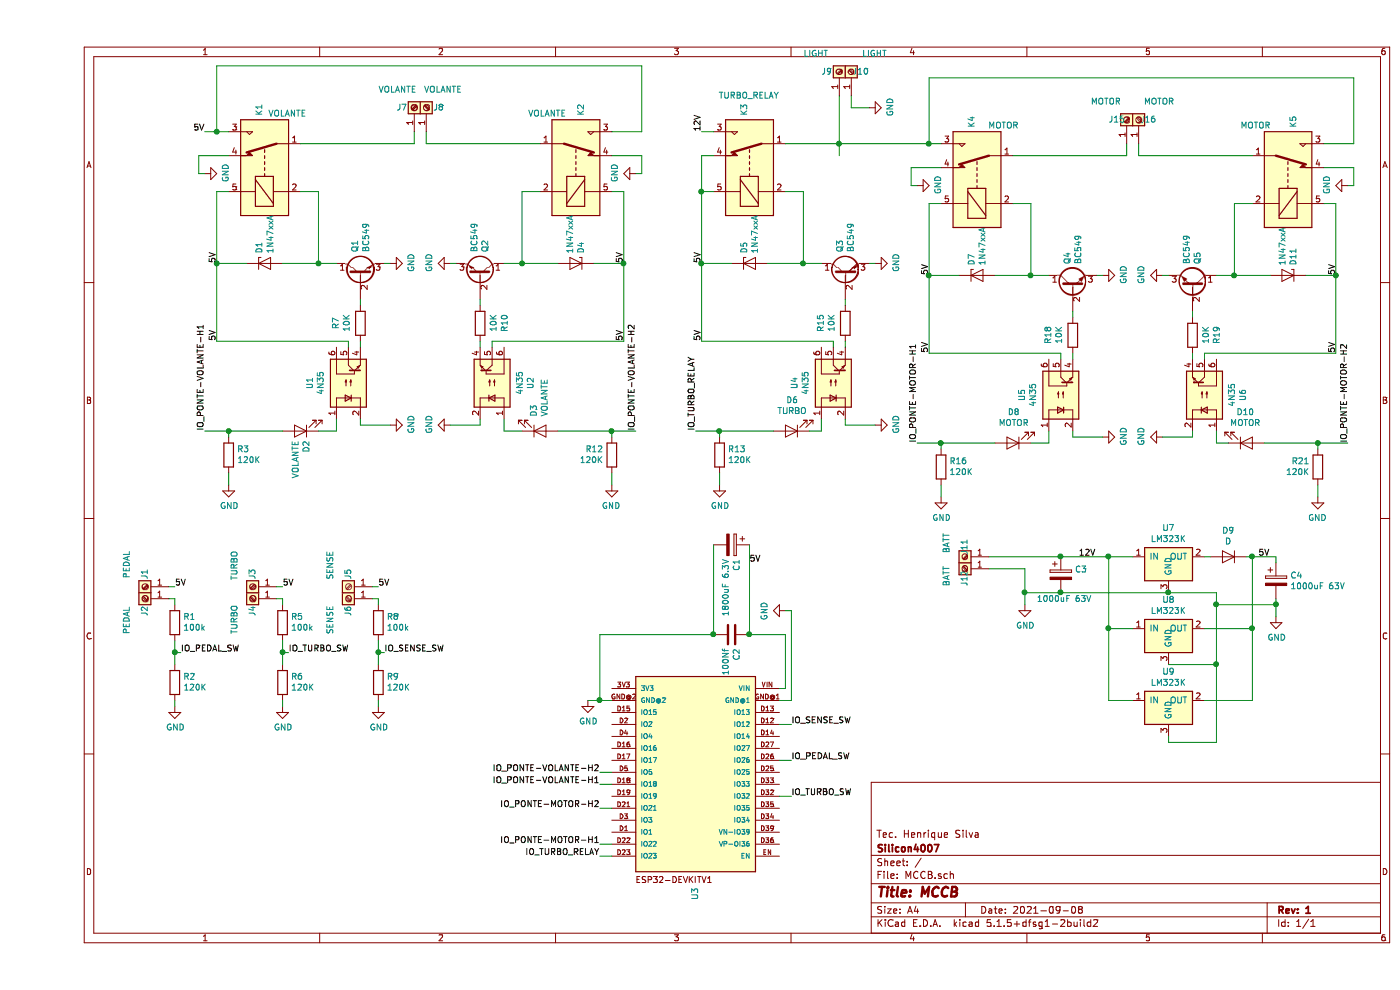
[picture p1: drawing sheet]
EESchema Schematic File Version 4
EELAYER 30 0
EELAYER END
$Descr A4 11693 8268
encoding utf-8
Sheet 1 1
Title "MCCB"
Date "2021-09-08"
Rev "1"
Comp "Silicon4007"
Comment1 "Tec. Henrique Silva"
Comment2 ""
Comment3 ""
Comment4 ""
$EndDescr
Wire Wire Line
	7950 4750 8250 4750
Wire Wire Line
	8250 4750 8250 4950
$Comp
L Device:D D9
U 1 1
P 9950 4650
F 0 "D9" H 9950 4434 50  0000 C CNN
F 1 "D" H 9950 4525 50  0000 C CNN
F 2 "Diode_THT:D_5KPW_P7.62mm_Vertical_KathodeUp" H 9950 4650 50  0001 C CNN
F 3 "~" H 9950 4650 50  0001 C CNN
	1    9950 4650
	-1   0    0    1   
$EndComp
Wire Wire Line
	9750 4650 9800 4650
Text Label 10200 4650 0    50   ~ 0
5V
Wire Wire Line
	8950 5250 9150 5250
Wire Wire Line
	8950 5850 9150 5850
Wire Wire Line
	9750 5250 10150 5250
Wire Wire Line
	9750 5850 10150 5850
Connection ~ 8950 4650
Wire Wire Line
	8950 4650 9150 4650
Text Label 8700 4650 0    50   ~ 0
12V
$Comp
L Relay:G5LE-1 K3
U 1 1
P 5950 1400
F 0 "K3" H 6380 1446 50  0000 L CNN
F 1 "TURBO_RELAY" V 6550 1150 50  0000 L CNN
F 2 "Relay_THT:Relay_SPDT_Omron-G5LE-1" H 6400 1350 50  0001 L CNN
F 3 "http://www.omron.com/ecb/products/pdf/en-g5le.pdf" H 5950 1400 50  0001 C CNN
	1    5950 1400
	0    -1   -1   0   
$EndComp
Wire Wire Line
	6250 1600 6400 1600
Wire Wire Line
	6400 1600 6400 2200
Wire Wire Line
	6400 2200 6100 2200
Wire Wire Line
	5800 2200 5550 2200
Wire Wire Line
	5550 2200 5550 1600
Wire Wire Line
	5550 1600 5650 1600
$Comp
L Diode:1N47xxA D5
U 1 1
P 5950 2200
F 0 "D5" V 5904 2279 50  0000 L CNN
F 1 "1N47xxA" V 5995 2279 50  0000 L CNN
F 2 "Diode_THT:D_DO-41_SOD81_P2.54mm_Vertical_AnodeUp" H 5950 2025 50  0001 C CNN
F 3 "https://www.vishay.com/docs/85816/1n4728a.pdf" H 5950 2200 50  0001 C CNN
	1    5950 2200
	1    0    0    -1  
$EndComp
$Comp
L Isolator:4N35 U4
U 1 1
P 6650 3200
F 0 "U4" H 6650 3525 50  0000 C CNN
F 1 "4N35" H 6650 3434 50  0000 C CNN
F 2 "Package_DIP:DIP-6_W7.62mm" H 6450 3000 50  0001 L CIN
F 3 "https://www.vishay.com/docs/81181/4n35.pdf" H 6650 3200 50  0001 L CNN
	1    6650 3200
	0    -1   -1   0   
$EndComp
Wire Wire Line
	6750 2850 6750 2900
$Comp
L power:GND #PWR020
U 1 1
P 8250 5050
F 0 "#PWR020" H 8250 4800 50  0001 C CNN
F 1 "GND" H 8255 4877 50  0000 C CNN
F 2 "" H 8250 5050 50  0001 C CNN
F 3 "" H 8250 5050 50  0001 C CNN
	1    8250 5050
	1    0    0    -1  
$EndComp
Wire Wire Line
	6750 3500 6750 3550
Wire Wire Line
	6550 3600 6550 3500
$Comp
L Device:LED D6
U 1 1
P 6300 3600
F 0 "D6" H 6293 3345 50  0000 C CNN
F 1 "TURBO" H 6293 3436 50  0000 C CNN
F 2 "LED_THT:LED_D5.0mm" H 6300 3600 50  0001 C CNN
F 3 "~" H 6300 3600 50  0001 C CNN
	1    6300 3600
	-1   0    0    1   
$EndComp
$Comp
L Transistor_BJT:BC549 Q3
U 1 1
P 6750 2300
F 0 "Q3" H 6941 2346 50  0000 L CNN
F 1 "BC549" H 6941 2255 50  0000 L CNN
F 2 "Package_TO_SOT_THT:TO-92_Inline" H 6950 2225 50  0001 L CIN
F 3 "http://www.fairchildsemi.com/ds/BC/BC547.pdf" H 6750 2300 50  0001 L CNN
	1    6750 2300
	0    -1   -1   0   
$EndComp
$Comp
L Device:R R15
U 1 1
P 6750 2700
F 0 "R15" V 6543 2700 50  0000 C CNN
F 1 "10K" V 6634 2700 50  0000 C CNN
F 2 "Resistor_THT:R_Axial_DIN0204_L3.6mm_D1.6mm_P1.90mm_Vertical" V 6680 2700 50  0001 C CNN
F 3 "~" H 6750 2700 50  0001 C CNN
	1    6750 2700
	1    0    0    -1  
$EndComp
Wire Wire Line
	6750 2500 6750 2550
$Comp
L power:GND #PWR016
U 1 1
P 7000 2200
F 0 "#PWR016" H 7000 1950 50  0001 C CNN
F 1 "GND" H 7005 2027 50  0000 C CNN
F 2 "" H 7000 2200 50  0001 C CNN
F 3 "" H 7000 2200 50  0001 C CNN
	1    7000 2200
	0    -1   -1   0   
$EndComp
Wire Wire Line
	7000 2200 6950 2200
$Comp
L power:GND #PWR017
U 1 1
P 7000 3550
F 0 "#PWR017" H 7000 3300 50  0001 C CNN
F 1 "GND" H 7005 3377 50  0000 C CNN
F 2 "" H 7000 3550 50  0001 C CNN
F 3 "" H 7000 3550 50  0001 C CNN
	1    7000 3550
	0    -1   -1   0   
$EndComp
Wire Wire Line
	6750 3550 7000 3550
Wire Wire Line
	6550 2200 6400 2200
Connection ~ 6400 2200
Text Label 5550 2200 1    50   ~ 0
5V
Text Label 5550 2850 1    50   ~ 0
5V
Wire Wire Line
	6650 2900 6650 2850
Wire Wire Line
	6650 2850 5550 2850
Wire Wire Line
	5550 2850 5550 2200
Connection ~ 5550 2200
$Comp
L Device:R R13
U 1 1
P 5700 3800
F 0 "R13" H 5630 3754 50  0000 R CNN
F 1 "120K" H 5630 3845 50  0000 R CNN
F 2 "Resistor_THT:R_Axial_DIN0204_L3.6mm_D1.6mm_P1.90mm_Vertical" V 5630 3800 50  0001 C CNN
F 3 "~" H 5700 3800 50  0001 C CNN
	1    5700 3800
	-1   0    0    1   
$EndComp
$Comp
L power:GND #PWR013
U 1 1
P 5700 4050
F 0 "#PWR013" H 5700 3800 50  0001 C CNN
F 1 "GND" H 5705 3877 50  0000 C CNN
F 2 "" H 5700 4050 50  0001 C CNN
F 3 "" H 5700 4050 50  0001 C CNN
	1    5700 4050
	1    0    0    -1  
$EndComp
Wire Wire Line
	5700 4050 5700 3950
Wire Wire Line
	5700 3650 5700 3600
Text Label 5500 3600 1    50   ~ 0
IO_TURBO_RELAY
Wire Wire Line
	5550 1600 5550 1300
Wire Wire Line
	5550 1300 5650 1300
Connection ~ 5550 1600
Text Label 5550 1100 1    50   ~ 0
12V
Wire Wire Line
	5550 1100 5650 1100
$Comp
L Relay:G5LE-1 K4
U 1 1
P 7850 1500
F 0 "K4" H 8280 1546 50  0000 L CNN
F 1 "MOTOR" V 8300 1150 50  0000 L CNN
F 2 "Relay_THT:Relay_SPDT_Omron-G5LE-1" H 8300 1450 50  0001 L CNN
F 3 "http://www.omron.com/ecb/products/pdf/en-g5le.pdf" H 7850 1500 50  0001 C CNN
	1    7850 1500
	0    -1   -1   0   
$EndComp
Wire Wire Line
	8150 1700 8300 1700
Wire Wire Line
	8300 1700 8300 2300
Wire Wire Line
	8300 2300 8000 2300
Wire Wire Line
	7700 2300 7450 2300
Wire Wire Line
	7450 2300 7450 1700
Wire Wire Line
	7450 1700 7550 1700
$Comp
L Diode:1N47xxA D7
U 1 1
P 7850 2300
F 0 "D7" V 7804 2379 50  0000 L CNN
F 1 "1N47xxA" V 7895 2379 50  0000 L CNN
F 2 "Diode_THT:D_DO-41_SOD81_P2.54mm_Vertical_AnodeUp" H 7850 2125 50  0001 C CNN
F 3 "https://www.vishay.com/docs/85816/1n4728a.pdf" H 7850 2300 50  0001 C CNN
	1    7850 2300
	1    0    0    -1  
$EndComp
$Comp
L Isolator:4N35 U5
U 1 1
P 8550 3300
F 0 "U5" H 8550 3625 50  0000 C CNN
F 1 "4N35" H 8550 3534 50  0000 C CNN
F 2 "Package_DIP:DIP-6_W7.62mm" H 8350 3100 50  0001 L CIN
F 3 "https://www.vishay.com/docs/81181/4n35.pdf" H 8550 3300 50  0001 L CNN
	1    8550 3300
	0    -1   -1   0   
$EndComp
Wire Wire Line
	8650 2950 8650 3000
Wire Wire Line
	8650 3600 8650 3650
Wire Wire Line
	8450 3700 8450 3600
$Comp
L Device:LED D8
U 1 1
P 8150 3700
F 0 "D8" H 8143 3445 50  0000 C CNN
F 1 "MOTOR" H 8143 3536 50  0000 C CNN
F 2 "LED_THT:LED_D5.0mm" H 8150 3700 50  0001 C CNN
F 3 "~" H 8150 3700 50  0001 C CNN
	1    8150 3700
	-1   0    0    1   
$EndComp
$Comp
L Transistor_BJT:BC549 Q4
U 1 1
P 8650 2400
F 0 "Q4" H 8841 2446 50  0000 L CNN
F 1 "BC549" H 8841 2355 50  0000 L CNN
F 2 "Package_TO_SOT_THT:TO-92_Inline" H 8850 2325 50  0001 L CIN
F 3 "http://www.fairchildsemi.com/ds/BC/BC547.pdf" H 8650 2400 50  0001 L CNN
	1    8650 2400
	0    -1   -1   0   
$EndComp
$Comp
L Device:R R18
U 1 1
P 8650 2800
F 0 "R18" V 8443 2800 50  0000 C CNN
F 1 "10K" V 8534 2800 50  0000 C CNN
F 2 "Resistor_THT:R_Axial_DIN0204_L3.6mm_D1.6mm_P1.90mm_Vertical" V 8580 2800 50  0001 C CNN
F 3 "~" H 8650 2800 50  0001 C CNN
	1    8650 2800
	1    0    0    -1  
$EndComp
Wire Wire Line
	8650 2600 8650 2650
$Comp
L power:GND #PWR021
U 1 1
P 8900 2300
F 0 "#PWR021" H 8900 2050 50  0001 C CNN
F 1 "GND" H 8905 2127 50  0000 C CNN
F 2 "" H 8900 2300 50  0001 C CNN
F 3 "" H 8900 2300 50  0001 C CNN
	1    8900 2300
	0    -1   -1   0   
$EndComp
Wire Wire Line
	8900 2300 8850 2300
$Comp
L power:GND #PWR022
U 1 1
P 8900 3650
F 0 "#PWR022" H 8900 3400 50  0001 C CNN
F 1 "GND" H 8905 3477 50  0000 C CNN
F 2 "" H 8900 3650 50  0001 C CNN
F 3 "" H 8900 3650 50  0001 C CNN
	1    8900 3650
	0    -1   -1   0   
$EndComp
Wire Wire Line
	8650 3650 8900 3650
Wire Wire Line
	8450 2300 8300 2300
Connection ~ 8300 2300
Text Label 7450 2300 1    50   ~ 0
5V
Text Label 7450 2950 1    50   ~ 0
5V
Wire Wire Line
	8550 3000 8550 2950
Wire Wire Line
	8550 2950 7450 2950
Wire Wire Line
	7450 2950 7450 2300
Connection ~ 7450 2300
$Comp
L Device:R R16
U 1 1
P 7550 3900
F 0 "R16" H 7480 3854 50  0000 R CNN
F 1 "120K" H 7480 3945 50  0000 R CNN
F 2 "Resistor_THT:R_Axial_DIN0204_L3.6mm_D1.6mm_P1.90mm_Vertical" V 7480 3900 50  0001 C CNN
F 3 "~" H 7550 3900 50  0001 C CNN
	1    7550 3900
	-1   0    0    1   
$EndComp
$Comp
L power:GND #PWR019
U 1 1
P 7550 4150
F 0 "#PWR019" H 7550 3900 50  0001 C CNN
F 1 "GND" H 7555 3977 50  0000 C CNN
F 2 "" H 7550 4150 50  0001 C CNN
F 3 "" H 7550 4150 50  0001 C CNN
	1    7550 4150
	1    0    0    -1  
$EndComp
Wire Wire Line
	7550 4150 7550 4050
Wire Wire Line
	7550 3750 7550 3700
$Comp
L power:GND #PWR018
U 1 1
P 7350 1550
F 0 "#PWR018" H 7350 1300 50  0001 C CNN
F 1 "GND" H 7355 1377 50  0000 C CNN
F 2 "" H 7350 1550 50  0001 C CNN
F 3 "" H 7350 1550 50  0001 C CNN
	1    7350 1550
	0    -1   -1   0   
$EndComp
Wire Wire Line
	7350 1550 7300 1550
Wire Wire Line
	7300 1550 7300 1400
Wire Wire Line
	7300 1400 7550 1400
$Comp
L Relay:G5LE-1 K5
U 1 1
P 10450 1500
F 0 "K5" H 10880 1546 50  0000 L CNN
F 1 "MOTOR" V 10900 1100 50  0000 L CNN
F 2 "Relay_THT:Relay_SPDT_Omron-G5LE-1" H 10900 1450 50  0001 L CNN
F 3 "http://www.omron.com/ecb/products/pdf/en-g5le.pdf" H 10450 1500 50  0001 C CNN
	1    10450 1500
	0    1    -1   0   
$EndComp
Wire Wire Line
	10150 1700 10000 1700
Wire Wire Line
	10000 1700 10000 2300
Wire Wire Line
	10000 2300 10300 2300
Wire Wire Line
	10600 2300 10850 2300
Wire Wire Line
	10850 2300 10850 1700
Wire Wire Line
	10850 1700 10750 1700
$Comp
L Diode:1N47xxA D11
U 1 1
P 10450 2300
F 0 "D11" V 10404 2379 50  0000 L CNN
F 1 "1N47xxA" V 10495 2379 50  0000 L CNN
F 2 "Diode_THT:D_DO-41_SOD81_P2.54mm_Vertical_AnodeUp" H 10450 2125 50  0001 C CNN
F 3 "https://www.vishay.com/docs/85816/1n4728a.pdf" H 10450 2300 50  0001 C CNN
	1    10450 2300
	-1   0    0    -1  
$EndComp
$Comp
L Isolator:4N35 U6
U 1 1
P 9750 3300
F 0 "U6" H 9750 3625 50  0000 C CNN
F 1 "4N35" H 9750 3534 50  0000 C CNN
F 2 "Package_DIP:DIP-6_W7.62mm" H 9550 3100 50  0001 L CIN
F 3 "https://www.vishay.com/docs/81181/4n35.pdf" H 9750 3300 50  0001 L CNN
	1    9750 3300
	0    1    -1   0   
$EndComp
Wire Wire Line
	9650 2950 9650 3000
Wire Wire Line
	9650 3600 9650 3650
Wire Wire Line
	9850 3700 9850 3600
$Comp
L Device:LED D10
U 1 1
P 10100 3700
F 0 "D10" H 10093 3445 50  0000 C CNN
F 1 "MOTOR" H 10093 3536 50  0000 C CNN
F 2 "LED_THT:LED_D5.0mm" H 10100 3700 50  0001 C CNN
F 3 "~" H 10100 3700 50  0001 C CNN
	1    10100 3700
	1    0    0    1   
$EndComp
$Comp
L Transistor_BJT:BC549 Q5
U 1 1
P 9650 2400
F 0 "Q5" H 9841 2446 50  0000 L CNN
F 1 "BC549" H 9841 2355 50  0000 L CNN
F 2 "Package_TO_SOT_THT:TO-92_Inline" H 9850 2325 50  0001 L CIN
F 3 "http://www.fairchildsemi.com/ds/BC/BC547.pdf" H 9650 2400 50  0001 L CNN
	1    9650 2400
	0    1    -1   0   
$EndComp
$Comp
L Device:R R19
U 1 1
P 9650 2800
F 0 "R19" V 9443 2800 50  0000 C CNN
F 1 "10K" V 9534 2800 50  0000 C CNN
F 2 "Resistor_THT:R_Axial_DIN0204_L3.6mm_D1.6mm_P1.90mm_Vertical" V 9580 2800 50  0001 C CNN
F 3 "~" H 9650 2800 50  0001 C CNN
	1    9650 2800
	-1   0    0    -1  
$EndComp
Wire Wire Line
	9650 2600 9650 2650
$Comp
L power:GND #PWR023
U 1 1
P 9400 2300
F 0 "#PWR023" H 9400 2050 50  0001 C CNN
F 1 "GND" H 9405 2127 50  0000 C CNN
F 2 "" H 9400 2300 50  0001 C CNN
F 3 "" H 9400 2300 50  0001 C CNN
	1    9400 2300
	0    1    -1   0   
$EndComp
Wire Wire Line
	9400 2300 9450 2300
Wire Wire Line
	9850 2300 10000 2300
Connection ~ 10000 2300
Text Label 10850 2300 1    50   ~ 0
5V
Text Label 10850 2950 1    50   ~ 0
5V
Wire Wire Line
	9750 3000 9750 2950
Wire Wire Line
	9750 2950 10850 2950
Wire Wire Line
	10850 2950 10850 2300
Connection ~ 10850 2300
$Comp
L Device:R R21
U 1 1
P 10700 3900
F 0 "R21" H 10630 3854 50  0000 R CNN
F 1 "120K" H 10630 3945 50  0000 R CNN
F 2 "Resistor_THT:R_Axial_DIN0204_L3.6mm_D1.6mm_P1.90mm_Vertical" V 10630 3900 50  0001 C CNN
F 3 "~" H 10700 3900 50  0001 C CNN
	1    10700 3900
	1    0    0    1   
$EndComp
$Comp
L power:GND #PWR027
U 1 1
P 10700 4150
F 0 "#PWR027" H 10700 3900 50  0001 C CNN
F 1 "GND" H 10705 3977 50  0000 C CNN
F 2 "" H 10700 4150 50  0001 C CNN
F 3 "" H 10700 4150 50  0001 C CNN
	1    10700 4150
	-1   0    0    -1  
$EndComp
Wire Wire Line
	10700 4150 10700 4050
Wire Wire Line
	10700 3750 10700 3700
$Comp
L power:GND #PWR028
U 1 1
P 10950 1550
F 0 "#PWR028" H 10950 1300 50  0001 C CNN
F 1 "GND" H 10955 1377 50  0000 C CNN
F 2 "" H 10950 1550 50  0001 C CNN
F 3 "" H 10950 1550 50  0001 C CNN
	1    10950 1550
	0    1    -1   0   
$EndComp
Wire Wire Line
	10950 1550 11000 1550
Wire Wire Line
	11000 1550 11000 1400
Wire Wire Line
	11000 1400 10750 1400
Wire Wire Line
	8150 1300 9100 1300
Wire Wire Line
	9100 1300 9100 1200
Wire Wire Line
	9200 1200 9200 1300
Wire Wire Line
	9200 1300 10150 1300
Wire Wire Line
	10750 1200 11000 1200
Wire Wire Line
	11000 1200 11000 650 
Wire Wire Line
	11000 650  7450 650 
Wire Wire Line
	7450 650  7450 1200
Wire Wire Line
	7450 1200 7550 1200
Wire Wire Line
	9650 3650 9400 3650
$Comp
L power:GND #PWR024
U 1 1
P 9400 3650
F 0 "#PWR024" H 9400 3400 50  0001 C CNN
F 1 "GND" H 9405 3477 50  0000 C CNN
F 2 "" H 9400 3650 50  0001 C CNN
F 3 "" H 9400 3650 50  0001 C CNN
	1    9400 3650
	0    1    -1   0   
$EndComp
Wire Wire Line
	7450 1200 6700 1200
Connection ~ 7450 1200
Wire Wire Line
	6700 800  6700 1200
Connection ~ 6700 1200
Wire Wire Line
	6700 1200 6250 1200
$Comp
L power:GND #PWR015
U 1 1
P 6950 900
F 0 "#PWR015" H 6950 650 50  0001 C CNN
F 1 "GND" H 6955 727 50  0000 C CNN
F 2 "" H 6950 900 50  0001 C CNN
F 3 "" H 6950 900 50  0001 C CNN
	1    6950 900 
	0    -1   -1   0   
$EndComp
Wire Wire Line
	6950 900  6800 900 
Wire Wire Line
	6800 900  6800 800 
Text Label 7350 3700 1    50   ~ 0
IO_PONTE-MOTOR-H1
Text Label 10950 3700 1    50   ~ 0
IO_PONTE-MOTOR-H2
$Comp
L Device:CP C3
U 1 1
P 8550 4800
F 0 "C3" H 8668 4846 50  0000 L CNN
F 1 "1000uF 63V" H 8350 4600 50  0000 L CNN
F 2 "Capacitor_THT:CP_Radial_D16.0mm_P7.50mm" H 8588 4650 50  0001 C CNN
F 3 "~" H 8550 4800 50  0001 C CNN
	1    8550 4800
	1    0    0    -1  
$EndComp
Wire Wire Line
	8550 4650 8950 4650
Wire Wire Line
	8550 4950 8250 4950
Connection ~ 8250 4950
Wire Wire Line
	8250 4950 8250 5050
$Comp
L Device:CP C4
U 1 1
P 10350 4850
F 0 "C4" H 10468 4896 50  0000 L CNN
F 1 "1000uF 63V" H 10468 4805 50  0000 L CNN
F 2 "Capacitor_THT:CP_Radial_D16.0mm_P7.50mm" H 10388 4700 50  0001 C CNN
F 3 "~" H 10350 4850 50  0001 C CNN
	1    10350 4850
	1    0    0    -1  
$EndComp
Wire Wire Line
	10100 4650 10150 4650
$Comp
L power:GND #PWR026
U 1 1
P 10350 5150
F 0 "#PWR026" H 10350 4900 50  0001 C CNN
F 1 "GND" H 10355 4977 50  0000 C CNN
F 2 "" H 10350 5150 50  0001 C CNN
F 3 "" H 10350 5150 50  0001 C CNN
	1    10350 5150
	1    0    0    -1  
$EndComp
Wire Wire Line
	10350 5150 10350 5050
Wire Wire Line
	6700 1200 6700 1300
$Comp
L Relay:G5LE-1 K1
U 1 1
P 1900 1400
F 0 "K1" H 2330 1446 50  0000 L CNN
F 1 "VOLANTE" V 2350 1050 50  0000 L CNN
F 2 "Relay_THT:Relay_SPDT_Omron-G5LE-1" H 2350 1350 50  0001 L CNN
F 3 "http://www.omron.com/ecb/products/pdf/en-g5le.pdf" H 1900 1400 50  0001 C CNN
	1    1900 1400
	0    -1   -1   0   
$EndComp
Wire Wire Line
	2200 1600 2350 1600
Wire Wire Line
	2350 1600 2350 2200
Wire Wire Line
	2350 2200 2050 2200
Wire Wire Line
	1750 2200 1500 2200
Wire Wire Line
	1500 2200 1500 1600
Wire Wire Line
	1500 1600 1600 1600
$Comp
L Diode:1N47xxA D1
U 1 1
P 1900 2200
F 0 "D1" V 1854 2279 50  0000 L CNN
F 1 "1N47xxA" V 1945 2279 50  0000 L CNN
F 2 "Diode_THT:D_DO-41_SOD81_P2.54mm_Vertical_AnodeUp" H 1900 2025 50  0001 C CNN
F 3 "https://www.vishay.com/docs/85816/1n4728a.pdf" H 1900 2200 50  0001 C CNN
	1    1900 2200
	1    0    0    -1  
$EndComp
$Comp
L Isolator:4N35 U1
U 1 1
P 2600 3200
F 0 "U1" H 2600 3525 50  0000 C CNN
F 1 "4N35" H 2600 3434 50  0000 C CNN
F 2 "Package_DIP:DIP-6_W7.62mm" H 2400 3000 50  0001 L CIN
F 3 "https://www.vishay.com/docs/81181/4n35.pdf" H 2600 3200 50  0001 L CNN
	1    2600 3200
	0    -1   -1   0   
$EndComp
Wire Wire Line
	2700 2850 2700 2900
Wire Wire Line
	2700 3500 2700 3550
Wire Wire Line
	2500 3600 2500 3500
$Comp
L Device:LED D2
U 1 1
P 2200 3600
F 0 "D2" V 2147 3678 50  0000 L CNN
F 1 "VOLANTE" V 2238 3678 50  0000 L CNN
F 2 "LED_THT:LED_D5.0mm" H 2200 3600 50  0001 C CNN
F 3 "~" H 2200 3600 50  0001 C CNN
	1    2200 3600
	-1   0    0    1   
$EndComp
$Comp
L Transistor_BJT:BC549 Q1
U 1 1
P 2700 2300
F 0 "Q1" H 2891 2346 50  0000 L CNN
F 1 "BC549" H 2891 2255 50  0000 L CNN
F 2 "Package_TO_SOT_THT:TO-92_Inline" H 2900 2225 50  0001 L CIN
F 3 "http://www.fairchildsemi.com/ds/BC/BC547.pdf" H 2700 2300 50  0001 L CNN
	1    2700 2300
	0    -1   -1   0   
$EndComp
$Comp
L Device:R R7
U 1 1
P 2700 2700
F 0 "R7" V 2493 2700 50  0000 C CNN
F 1 "10K" V 2584 2700 50  0000 C CNN
F 2 "Resistor_THT:R_Axial_DIN0204_L3.6mm_D1.6mm_P1.90mm_Vertical" V 2630 2700 50  0001 C CNN
F 3 "~" H 2700 2700 50  0001 C CNN
	1    2700 2700
	1    0    0    -1  
$EndComp
Wire Wire Line
	2700 2500 2700 2550
$Comp
L power:GND #PWR06
U 1 1
P 2950 2200
F 0 "#PWR06" H 2950 1950 50  0001 C CNN
F 1 "GND" H 2955 2027 50  0000 C CNN
F 2 "" H 2950 2200 50  0001 C CNN
F 3 "" H 2950 2200 50  0001 C CNN
	1    2950 2200
	0    -1   -1   0   
$EndComp
Wire Wire Line
	2950 2200 2900 2200
$Comp
L power:GND #PWR07
U 1 1
P 2950 3550
F 0 "#PWR07" H 2950 3300 50  0001 C CNN
F 1 "GND" H 2955 3377 50  0000 C CNN
F 2 "" H 2950 3550 50  0001 C CNN
F 3 "" H 2950 3550 50  0001 C CNN
	1    2950 3550
	0    -1   -1   0   
$EndComp
Wire Wire Line
	2700 3550 2950 3550
Wire Wire Line
	2500 2200 2350 2200
Connection ~ 2350 2200
Text Label 1500 2200 1    50   ~ 0
5V
Text Label 1500 2850 1    50   ~ 0
5V
Wire Wire Line
	2600 2900 2600 2850
Wire Wire Line
	2600 2850 1500 2850
Wire Wire Line
	1500 2850 1500 2200
Connection ~ 1500 2200
$Comp
L Device:R R3
U 1 1
P 1600 3800
F 0 "R3" H 1530 3754 50  0000 R CNN
F 1 "120K" H 1530 3845 50  0000 R CNN
F 2 "Resistor_THT:R_Axial_DIN0204_L3.6mm_D1.6mm_P1.90mm_Vertical" V 1530 3800 50  0001 C CNN
F 3 "~" H 1600 3800 50  0001 C CNN
	1    1600 3800
	-1   0    0    1   
$EndComp
$Comp
L power:GND #PWR03
U 1 1
P 1600 4050
F 0 "#PWR03" H 1600 3800 50  0001 C CNN
F 1 "GND" H 1605 3877 50  0000 C CNN
F 2 "" H 1600 4050 50  0001 C CNN
F 3 "" H 1600 4050 50  0001 C CNN
	1    1600 4050
	1    0    0    -1  
$EndComp
Wire Wire Line
	1600 4050 1600 3950
Wire Wire Line
	1600 3650 1600 3600
$Comp
L power:GND #PWR02
U 1 1
P 1400 1450
F 0 "#PWR02" H 1400 1200 50  0001 C CNN
F 1 "GND" H 1405 1277 50  0000 C CNN
F 2 "" H 1400 1450 50  0001 C CNN
F 3 "" H 1400 1450 50  0001 C CNN
	1    1400 1450
	0    -1   -1   0   
$EndComp
Wire Wire Line
	1400 1450 1350 1450
Wire Wire Line
	1350 1450 1350 1300
Wire Wire Line
	1350 1300 1600 1300
$Comp
L Relay:G5LE-1 K2
U 1 1
P 4500 1400
F 0 "K2" H 4930 1446 50  0000 L CNN
F 1 "VOLANTE" V 4950 1000 50  0000 L CNN
F 2 "Relay_THT:Relay_SPDT_Omron-G5LE-1" H 4950 1350 50  0001 L CNN
F 3 "http://www.omron.com/ecb/products/pdf/en-g5le.pdf" H 4500 1400 50  0001 C CNN
	1    4500 1400
	0    1    -1   0   
$EndComp
Wire Wire Line
	4200 1600 4050 1600
Wire Wire Line
	4050 1600 4050 2200
Wire Wire Line
	4050 2200 4350 2200
Wire Wire Line
	4650 2200 4900 2200
Wire Wire Line
	4900 2200 4900 1600
Wire Wire Line
	4900 1600 4800 1600
$Comp
L Diode:1N47xxA D4
U 1 1
P 4500 2200
F 0 "D4" V 4454 2279 50  0000 L CNN
F 1 "1N47xxA" V 4545 2279 50  0000 L CNN
F 2 "Diode_THT:D_DO-41_SOD81_P2.54mm_Vertical_AnodeUp" H 4500 2025 50  0001 C CNN
F 3 "https://www.vishay.com/docs/85816/1n4728a.pdf" H 4500 2200 50  0001 C CNN
	1    4500 2200
	-1   0    0    -1  
$EndComp
$Comp
L Isolator:4N35 U2
U 1 1
P 3800 3200
F 0 "U2" H 3800 3525 50  0000 C CNN
F 1 "4N35" H 3800 3434 50  0000 C CNN
F 2 "Package_DIP:DIP-6_W7.62mm" H 3600 3000 50  0001 L CIN
F 3 "https://www.vishay.com/docs/81181/4n35.pdf" H 3800 3200 50  0001 L CNN
	1    3800 3200
	0    1    -1   0   
$EndComp
Wire Wire Line
	3700 2850 3700 2900
Wire Wire Line
	3700 3500 3700 3550
Wire Wire Line
	3900 3600 3900 3500
$Comp
L Device:LED D3
U 1 1
P 4200 3600
F 0 "D3" V 4147 3483 50  0000 R CNN
F 1 "VOLANTE" V 4238 3483 50  0000 R CNN
F 2 "LED_THT:LED_D5.0mm" H 4200 3600 50  0001 C CNN
F 3 "~" H 4200 3600 50  0001 C CNN
	1    4200 3600
	1    0    0    1   
$EndComp
$Comp
L Transistor_BJT:BC549 Q2
U 1 1
P 3700 2300
F 0 "Q2" H 3891 2346 50  0000 L CNN
F 1 "BC549" H 3891 2255 50  0000 L CNN
F 2 "Package_TO_SOT_THT:TO-92_Inline" H 3900 2225 50  0001 L CIN
F 3 "http://www.fairchildsemi.com/ds/BC/BC547.pdf" H 3700 2300 50  0001 L CNN
	1    3700 2300
	0    1    -1   0   
$EndComp
$Comp
L Device:R R10
U 1 1
P 3700 2700
F 0 "R10" V 3493 2700 50  0000 C CNN
F 1 "10K" V 3584 2700 50  0000 C CNN
F 2 "Resistor_THT:R_Axial_DIN0204_L3.6mm_D1.6mm_P1.90mm_Vertical" V 3630 2700 50  0001 C CNN
F 3 "~" H 3700 2700 50  0001 C CNN
	1    3700 2700
	-1   0    0    -1  
$EndComp
Wire Wire Line
	3700 2500 3700 2550
$Comp
L power:GND #PWR08
U 1 1
P 3450 2200
F 0 "#PWR08" H 3450 1950 50  0001 C CNN
F 1 "GND" H 3455 2027 50  0000 C CNN
F 2 "" H 3450 2200 50  0001 C CNN
F 3 "" H 3450 2200 50  0001 C CNN
	1    3450 2200
	0    1    -1   0   
$EndComp
Wire Wire Line
	3450 2200 3500 2200
Wire Wire Line
	3900 2200 4050 2200
Connection ~ 4050 2200
Text Label 4900 2200 1    50   ~ 0
5V
Text Label 4900 2850 1    50   ~ 0
5V
Wire Wire Line
	3800 2900 3800 2850
Wire Wire Line
	3800 2850 4900 2850
Wire Wire Line
	4900 2850 4900 2200
Connection ~ 4900 2200
$Comp
L Device:R R12
U 1 1
P 4800 3800
F 0 "R12" H 4730 3754 50  0000 R CNN
F 1 "120K" H 4730 3845 50  0000 R CNN
F 2 "Resistor_THT:R_Axial_DIN0204_L3.6mm_D1.6mm_P1.90mm_Vertical" V 4730 3800 50  0001 C CNN
F 3 "~" H 4800 3800 50  0001 C CNN
	1    4800 3800
	1    0    0    1   
$EndComp
$Comp
L power:GND #PWR011
U 1 1
P 4800 4050
F 0 "#PWR011" H 4800 3800 50  0001 C CNN
F 1 "GND" H 4805 3877 50  0000 C CNN
F 2 "" H 4800 4050 50  0001 C CNN
F 3 "" H 4800 4050 50  0001 C CNN
	1    4800 4050
	-1   0    0    -1  
$EndComp
Wire Wire Line
	4800 4050 4800 3950
Wire Wire Line
	4800 3650 4800 3600
$Comp
L power:GND #PWR012
U 1 1
P 5000 1450
F 0 "#PWR012" H 5000 1200 50  0001 C CNN
F 1 "GND" H 5005 1277 50  0000 C CNN
F 2 "" H 5000 1450 50  0001 C CNN
F 3 "" H 5000 1450 50  0001 C CNN
	1    5000 1450
	0    1    -1   0   
$EndComp
Wire Wire Line
	5000 1450 5050 1450
Wire Wire Line
	5050 1450 5050 1300
Wire Wire Line
	5050 1300 4800 1300
Wire Wire Line
	3150 1200 3150 1100
Wire Wire Line
	3250 1100 3250 1200
Wire Wire Line
	5050 1100 5050 550 
Wire Wire Line
	1500 550  1500 1100
Wire Wire Line
	1500 1100 1600 1100
Wire Wire Line
	3700 3550 3450 3550
$Comp
L power:GND #PWR09
U 1 1
P 3450 3550
F 0 "#PWR09" H 3450 3300 50  0001 C CNN
F 1 "GND" H 3455 3377 50  0000 C CNN
F 2 "" H 3450 3550 50  0001 C CNN
F 3 "" H 3450 3550 50  0001 C CNN
	1    3450 3550
	0    1    -1   0   
$EndComp
Wire Wire Line
	1500 1100 1400 1100
Connection ~ 1500 1100
Text Label 1400 3600 1    50   ~ 0
IO_PONTE-VOLANTE-H1
Text Label 5000 3600 1    50   ~ 0
IO_PONTE-VOLANTE-H2
Text Label 1400 1100 2    50   ~ 0
5V
Wire Wire Line
	1400 3600 1600 3600
Connection ~ 1600 3600
Wire Wire Line
	5000 3600 4800 3600
Connection ~ 4800 3600
Connection ~ 10700 3700
Wire Wire Line
	5500 3600 5700 3600
Connection ~ 5700 3600
Wire Wire Line
	7350 3700 7550 3700
Connection ~ 7550 3700
Wire Wire Line
	6550 3600 6450 3600
Wire Wire Line
	8450 3700 8300 3700
Wire Wire Line
	9950 3700 9850 3700
Wire Wire Line
	10700 3700 10950 3700
Wire Wire Line
	4050 3600 3900 3600
Wire Wire Line
	2500 3600 2350 3600
$Comp
L NODEMCU_ESP32_DEVKIT_V1:ESP32DEVKITV1 U3
U 1 1
P 5500 6650
F 0 "U3" H 6263 6650 50  0000 L CNN
F 1 "ESP32DEVKITV1" H 5500 6650 50  0001 L BNN
F 2 "NODEMCU_ESP32_DEVKIT_V1:ESP32-DEVKITV1" H 5500 6650 50  0001 L BNN
F 3 "" H 5500 6650 50  0001 L BNN
	1    5500 6650
	0    1    1    0   
$EndComp
$Comp
L Device:CP C1
U 1 1
P 5800 4550
F 0 "C1" H 5918 4596 50  0000 L CNN
F 1 "1800uF 6.3V" H 5918 4505 50  0000 L CNN
F 2 "Capacitor_THT:CP_Radial_D10.0mm_P5.00mm" H 5838 4400 50  0001 C CNN
F 3 "~" H 5800 4550 50  0001 C CNN
	1    5800 4550
	0    1    1    0   
$EndComp
$Comp
L Device:C C2
U 1 1
P 5800 5300
F 0 "C2" H 5915 5346 50  0000 L CNN
F 1 "100Nf" H 5915 5255 50  0000 L CNN
F 2 "Capacitor_THT:C_Rect_L7.0mm_W2.5mm_P5.00mm" H 5838 5150 50  0001 C CNN
F 3 "~" H 5800 5300 50  0001 C CNN
	1    5800 5300
	0    1    1    0   
$EndComp
Wire Wire Line
	5950 4550 5950 5300
Wire Wire Line
	5950 5300 6250 5300
Wire Wire Line
	6250 5300 6250 5750
Wire Wire Line
	6250 5750 6200 5750
Connection ~ 5950 5300
Text Label 5950 4700 0    50   ~ 0
5V
Wire Wire Line
	5650 5300 5650 4550
Wire Wire Line
	5650 5300 4700 5300
Wire Wire Line
	4700 5300 4700 5850
Wire Wire Line
	4700 5850 4800 5850
Connection ~ 5650 5300
$Comp
L power:GND #PWR010
U 1 1
P 4600 5850
F 0 "#PWR010" H 4600 5600 50  0001 C CNN
F 1 "GND" H 4605 5677 50  0000 C CNN
F 2 "" H 4600 5850 50  0001 C CNN
F 3 "" H 4600 5850 50  0001 C CNN
	1    4600 5850
	1    0    0    -1  
$EndComp
$Comp
L power:GND #PWR014
U 1 1
P 6250 5100
F 0 "#PWR014" H 6250 4850 50  0001 C CNN
F 1 "GND" H 6255 4927 50  0000 C CNN
F 2 "" H 6250 5100 50  0001 C CNN
F 3 "" H 6250 5100 50  0001 C CNN
	1    6250 5100
	0    1    1    0   
$EndComp
Wire Wire Line
	6250 5100 6300 5100
Wire Wire Line
	6300 5100 6300 5850
Wire Wire Line
	6300 5850 6200 5850
Text Label 4700 6750 2    50   ~ 0
IO_PONTE-MOTOR-H2
Text Label 4700 7150 2    50   ~ 0
IO_TURBO_RELAY
Text Label 4700 6550 2    50   ~ 0
IO_PONTE-VOLANTE-H1
Text Label 4700 6450 2    50   ~ 0
IO_PONTE-VOLANTE-H2
Wire Wire Line
	6300 6050 6200 6050
Wire Wire Line
	2200 1200 3150 1200
Wire Wire Line
	4800 1100 5050 1100
Wire Wire Line
	1500 550  5050 550 
Wire Wire Line
	3250 1200 4200 1200
Connection ~ 8950 5250
Wire Wire Line
	8950 5250 8950 4650
Wire Wire Line
	8950 5250 8950 5850
Wire Wire Line
	10150 5250 10150 5850
Wire Wire Line
	9450 6200 9850 6200
Wire Wire Line
	9850 6200 9850 5550
Wire Wire Line
	9850 4950 9450 4950
Wire Wire Line
	9450 6200 9450 6150
Wire Wire Line
	9450 5550 9850 5550
Connection ~ 9850 5550
Wire Wire Line
	9850 5550 9850 5050
Wire Wire Line
	10150 4650 10150 5250
Connection ~ 10150 5250
Wire Wire Line
	10350 4700 10350 4650
Wire Wire Line
	10350 4650 10150 4650
Connection ~ 10150 4650
Wire Wire Line
	6300 6350 6200 6350
Text Label 1150 4900 0    50   ~ 0
5V
Wire Wire Line
	1150 4900 1100 4900
$Comp
L Device:R R2
U 1 1
P 1150 5700
F 0 "R2" H 1080 5654 50  0000 R CNN
F 1 "120K" H 1080 5745 50  0000 R CNN
F 2 "Resistor_THT:R_Axial_DIN0204_L3.6mm_D1.6mm_P1.90mm_Vertical" V 1080 5700 50  0001 C CNN
F 3 "~" H 1150 5700 50  0001 C CNN
	1    1150 5700
	-1   0    0    1   
$EndComp
$Comp
L Device:R R1
U 1 1
P 1150 5200
F 0 "R1" H 1080 5154 50  0000 R CNN
F 1 "100k" H 1080 5245 50  0000 R CNN
F 2 "Resistor_THT:R_Axial_DIN0204_L3.6mm_D1.6mm_P1.90mm_Vertical" V 1080 5200 50  0001 C CNN
F 3 "~" H 1150 5200 50  0001 C CNN
	1    1150 5200
	-1   0    0    1   
$EndComp
Wire Wire Line
	1100 5000 1150 5000
Wire Wire Line
	1150 5000 1150 5050
Wire Wire Line
	1150 5350 1150 5450
$Comp
L power:GND #PWR01
U 1 1
P 1150 5900
F 0 "#PWR01" H 1150 5650 50  0001 C CNN
F 1 "GND" H 1155 5727 50  0000 C CNN
F 2 "" H 1150 5900 50  0001 C CNN
F 3 "" H 1150 5900 50  0001 C CNN
	1    1150 5900
	1    0    0    -1  
$EndComp
Wire Wire Line
	1150 5850 1150 5900
Text Label 1200 5450 0    50   ~ 0
IO_PEDAL_SW
Wire Wire Line
	1200 5450 1150 5450
Connection ~ 1150 5450
Wire Wire Line
	1150 5450 1150 5550
Text Label 2050 4900 0    50   ~ 0
5V
Wire Wire Line
	2050 4900 2000 4900
$Comp
L Device:R R6
U 1 1
P 2050 5700
F 0 "R6" H 1980 5654 50  0000 R CNN
F 1 "120K" H 1980 5745 50  0000 R CNN
F 2 "Resistor_THT:R_Axial_DIN0204_L3.6mm_D1.6mm_P1.90mm_Vertical" V 1980 5700 50  0001 C CNN
F 3 "~" H 2050 5700 50  0001 C CNN
	1    2050 5700
	-1   0    0    1   
$EndComp
$Comp
L Device:R R5
U 1 1
P 2050 5200
F 0 "R5" H 1980 5154 50  0000 R CNN
F 1 "100k" H 1980 5245 50  0000 R CNN
F 2 "Resistor_THT:R_Axial_DIN0204_L3.6mm_D1.6mm_P1.90mm_Vertical" V 1980 5200 50  0001 C CNN
F 3 "~" H 2050 5200 50  0001 C CNN
	1    2050 5200
	-1   0    0    1   
$EndComp
Wire Wire Line
	2000 5000 2050 5000
Wire Wire Line
	2050 5000 2050 5050
Wire Wire Line
	2050 5350 2050 5450
$Comp
L power:GND #PWR04
U 1 1
P 2050 5900
F 0 "#PWR04" H 2050 5650 50  0001 C CNN
F 1 "GND" H 2055 5727 50  0000 C CNN
F 2 "" H 2050 5900 50  0001 C CNN
F 3 "" H 2050 5900 50  0001 C CNN
	1    2050 5900
	1    0    0    -1  
$EndComp
Wire Wire Line
	2050 5850 2050 5900
Text Label 2100 5450 0    50   ~ 0
IO_TURBO_SW
Wire Wire Line
	2100 5450 2050 5450
Connection ~ 2050 5450
Wire Wire Line
	2050 5450 2050 5550
Text Label 2850 4900 0    50   ~ 0
5V
Wire Wire Line
	2850 4900 2800 4900
$Comp
L Device:R R9
U 1 1
P 2850 5700
F 0 "R9" H 2780 5654 50  0000 R CNN
F 1 "120K" H 2780 5745 50  0000 R CNN
F 2 "Resistor_THT:R_Axial_DIN0204_L3.6mm_D1.6mm_P1.90mm_Vertical" V 2780 5700 50  0001 C CNN
F 3 "~" H 2850 5700 50  0001 C CNN
	1    2850 5700
	-1   0    0    1   
$EndComp
$Comp
L Device:R R8
U 1 1
P 2850 5200
F 0 "R8" H 2780 5154 50  0000 R CNN
F 1 "100k" H 2780 5245 50  0000 R CNN
F 2 "Resistor_THT:R_Axial_DIN0204_L3.6mm_D1.6mm_P1.90mm_Vertical" V 2780 5200 50  0001 C CNN
F 3 "~" H 2850 5200 50  0001 C CNN
	1    2850 5200
	-1   0    0    1   
$EndComp
Wire Wire Line
	2800 5000 2850 5000
Wire Wire Line
	2850 5000 2850 5050
Wire Wire Line
	2850 5350 2850 5450
$Comp
L power:GND #PWR05
U 1 1
P 2850 5900
F 0 "#PWR05" H 2850 5650 50  0001 C CNN
F 1 "GND" H 2855 5727 50  0000 C CNN
F 2 "" H 2850 5900 50  0001 C CNN
F 3 "" H 2850 5900 50  0001 C CNN
	1    2850 5900
	1    0    0    -1  
$EndComp
Wire Wire Line
	2850 5850 2850 5900
Text Label 2900 5450 0    50   ~ 0
IO_SENSE_SW
Wire Wire Line
	2900 5450 2850 5450
Connection ~ 2850 5450
Wire Wire Line
	2850 5450 2850 5550
Connection ~ 8550 4650
Text Label 6300 6050 0    50   ~ 0
IO_SENSE_SW
Text Label 6300 6650 0    50   ~ 0
IO_TURBO_SW
Text Label 6300 6350 0    50   ~ 0
IO_PEDAL_SW
Wire Wire Line
	4800 6550 4700 6550
Wire Wire Line
	4700 5850 4600 5850
Connection ~ 4700 5850
$Comp
L LM323:LM323K U7
U 1 1
P 9450 4500
F 0 "U7" H 9450 4592 50  0000 C CNN
F 1 "LM323K" H 9450 4501 50  0000 C CNN
F 2 "LM323:TO-3" H 9450 4500 50  0001 C CNN
F 3 "" H 9450 4500 50  0001 C CNN
	1    9450 4500
	1    0    0    -1  
$EndComp
$Comp
L LM323:LM323K U8
U 1 1
P 9450 5100
F 0 "U8" H 9450 5192 50  0000 C CNN
F 1 "LM323K" H 9450 5101 50  0000 C CNN
F 2 "LM323:TO-3" H 9450 5100 50  0001 C CNN
F 3 "" H 9450 5100 50  0001 C CNN
	1    9450 5100
	1    0    0    -1  
$EndComp
$Comp
L LM323:LM323K U9
U 1 1
P 9450 5700
F 0 "U9" H 9450 5792 50  0000 C CNN
F 1 "LM323K" H 9450 5701 50  0000 C CNN
F 2 "LM323:TO-3" H 9450 5700 50  0001 C CNN
F 3 "" H 9450 5700 50  0001 C CNN
	1    9450 5700
	1    0    0    -1  
$EndComp
Wire Wire Line
	1600 3600 2050 3600
Wire Wire Line
	4350 3600 4800 3600
Wire Wire Line
	5700 3600 6150 3600
Wire Wire Line
	7550 3700 8000 3700
Wire Wire Line
	10250 3700 10700 3700
$Comp
L Connector:Screw_Terminal_01x01 J8
U 1 1
P 3250 900
F 0 "J8" V 3250 1050 50  0000 R CNN
F 1 "VOLANTE" V 3400 1200 50  0000 R CNN
F 2 "TestPoint:TestPoint_Keystone_5005-5009_Compact" H 3250 900 50  0001 C CNN
F 3 "~" H 3250 900 50  0001 C CNN
	1    3250 900 
	0    1    -1   0   
$EndComp
$Comp
L Connector:Screw_Terminal_01x01 J7
U 1 1
P 3150 900
F 0 "J7" V 3150 1050 50  0000 R CNN
F 1 "VOLANTE" V 3300 1200 50  0000 R CNN
F 2 "TestPoint:TestPoint_Keystone_5005-5009_Compact" H 3150 900 50  0001 C CNN
F 3 "~" H 3150 900 50  0001 C CNN
	1    3150 900 
	0    -1   -1   0   
$EndComp
$Comp
L Connector:Screw_Terminal_01x01 J9
U 1 1
P 6700 600
F 0 "J9" V 6700 750 50  0000 R CNN
F 1 "LIGHT" V 6850 900 50  0000 R CNN
F 2 "TestPoint:TestPoint_Keystone_5005-5009_Compact" H 6700 600 50  0001 C CNN
F 3 "~" H 6700 600 50  0001 C CNN
	1    6700 600 
	0    -1   -1   0   
$EndComp
$Comp
L Connector:Screw_Terminal_01x01 J10
U 1 1
P 6800 600
F 0 "J10" V 6800 750 50  0000 R CNN
F 1 "LIGHT" V 6950 900 50  0000 R CNN
F 2 "TestPoint:TestPoint_Keystone_5005-5009_Compact" H 6800 600 50  0001 C CNN
F 3 "~" H 6800 600 50  0001 C CNN
	1    6800 600 
	0    1    -1   0   
$EndComp
$Comp
L Connector:Screw_Terminal_01x01 J15
U 1 1
P 9100 1000
F 0 "J15" V 9100 1150 50  0000 R CNN
F 1 "MOTOR" V 9250 1300 50  0000 R CNN
F 2 "TestPoint:TestPoint_Keystone_5005-5009_Compact" H 9100 1000 50  0001 C CNN
F 3 "~" H 9100 1000 50  0001 C CNN
	1    9100 1000
	0    -1   -1   0   
$EndComp
$Comp
L Connector:Screw_Terminal_01x01 J16
U 1 1
P 9200 1000
F 0 "J16" V 9200 1150 50  0000 R CNN
F 1 "MOTOR" V 9350 1300 50  0000 R CNN
F 2 "TestPoint:TestPoint_Keystone_5005-5009_Compact" H 9200 1000 50  0001 C CNN
F 3 "~" H 9200 1000 50  0001 C CNN
	1    9200 1000
	0    1    -1   0   
$EndComp
$Comp
L Connector:Screw_Terminal_01x01 J2
U 1 1
P 900 5000
F 0 "J2" V 900 5150 50  0000 R CNN
F 1 "PEDAL" V 1050 5300 50  0000 R CNN
F 2 "Connector_PinHeader_1.00mm:PinHeader_1x01_P1.00mm_Vertical" H 900 5000 50  0001 C CNN
F 3 "~" H 900 5000 50  0001 C CNN
	1    900  5000
	-1   0    0    1   
$EndComp
$Comp
L Connector:Screw_Terminal_01x01 J1
U 1 1
P 900 4900
F 0 "J1" V 900 5050 50  0000 R CNN
F 1 "PEDAL" V 1050 5200 50  0000 R CNN
F 2 "Connector_PinHeader_1.00mm:PinHeader_1x01_P1.00mm_Vertical" H 900 4900 50  0001 C CNN
F 3 "~" H 900 4900 50  0001 C CNN
	1    900  4900
	-1   0    0    -1  
$EndComp
$Comp
L Connector:Screw_Terminal_01x01 J4
U 1 1
P 1800 5000
F 0 "J4" V 1800 5150 50  0000 R CNN
F 1 "TURBO" V 1950 5300 50  0000 R CNN
F 2 "Connector_PinHeader_1.00mm:PinHeader_1x01_P1.00mm_Vertical" H 1800 5000 50  0001 C CNN
F 3 "~" H 1800 5000 50  0001 C CNN
	1    1800 5000
	-1   0    0    1   
$EndComp
$Comp
L Connector:Screw_Terminal_01x01 J3
U 1 1
P 1800 4900
F 0 "J3" V 1800 5050 50  0000 R CNN
F 1 "TURBO" V 1950 5200 50  0000 R CNN
F 2 "Connector_PinHeader_1.00mm:PinHeader_1x01_P1.00mm_Vertical" H 1800 4900 50  0001 C CNN
F 3 "~" H 1800 4900 50  0001 C CNN
	1    1800 4900
	-1   0    0    -1  
$EndComp
$Comp
L Connector:Screw_Terminal_01x01 J6
U 1 1
P 2600 5000
F 0 "J6" V 2600 5150 50  0000 R CNN
F 1 "SENSE" V 2750 5300 50  0000 R CNN
F 2 "Connector_PinHeader_1.00mm:PinHeader_1x01_P1.00mm_Vertical" H 2600 5000 50  0001 C CNN
F 3 "~" H 2600 5000 50  0001 C CNN
	1    2600 5000
	-1   0    0    1   
$EndComp
$Comp
L Connector:Screw_Terminal_01x01 J5
U 1 1
P 2600 4900
F 0 "J5" V 2600 5050 50  0000 R CNN
F 1 "SENSE" V 2750 5200 50  0000 R CNN
F 2 "Connector_PinHeader_1.00mm:PinHeader_1x01_P1.00mm_Vertical" H 2600 4900 50  0001 C CNN
F 3 "~" H 2600 4900 50  0001 C CNN
	1    2600 4900
	-1   0    0    -1  
$EndComp
$Comp
L Connector:Screw_Terminal_01x01 J12
U 1 1
P 7750 4750
F 0 "J12" V 7750 4900 50  0000 R CNN
F 1 "BATT" V 7900 4900 50  0000 R CNN
F 2 "TestPoint:TestPoint_Keystone_5005-5009_Compact" H 7750 4750 50  0001 C CNN
F 3 "~" H 7750 4750 50  0001 C CNN
	1    7750 4750
	-1   0    0    1   
$EndComp
$Comp
L Connector:Screw_Terminal_01x01 J11
U 1 1
P 7750 4650
F 0 "J11" V 7750 4800 50  0000 R CNN
F 1 "BATT" V 7900 4850 50  0000 R CNN
F 2 "TestPoint:TestPoint_Keystone_5005-5009_Compact" H 7750 4650 50  0001 C CNN
F 3 "~" H 7750 4650 50  0001 C CNN
	1    7750 4650
	-1   0    0    -1  
$EndComp
Wire Wire Line
	10350 5050 9850 5050
Connection ~ 10350 5050
Wire Wire Line
	10350 5050 10350 5000
Connection ~ 9850 5050
Wire Wire Line
	9850 5050 9850 4950
Wire Wire Line
	8550 4950 9450 4950
Connection ~ 8550 4950
Connection ~ 9450 4950
Wire Wire Line
	4700 6450 4800 6450
Wire Wire Line
	4700 7150 4800 7150
Wire Wire Line
	6300 6650 6200 6650
Wire Wire Line
	7950 4650 8550 4650
Text Label 4700 7050 2    50   ~ 0
IO_PONTE-MOTOR-H1
Wire Wire Line
	4800 6750 4700 6750
Wire Wire Line
	4800 7050 4700 7050
$EndSCHEMATC
